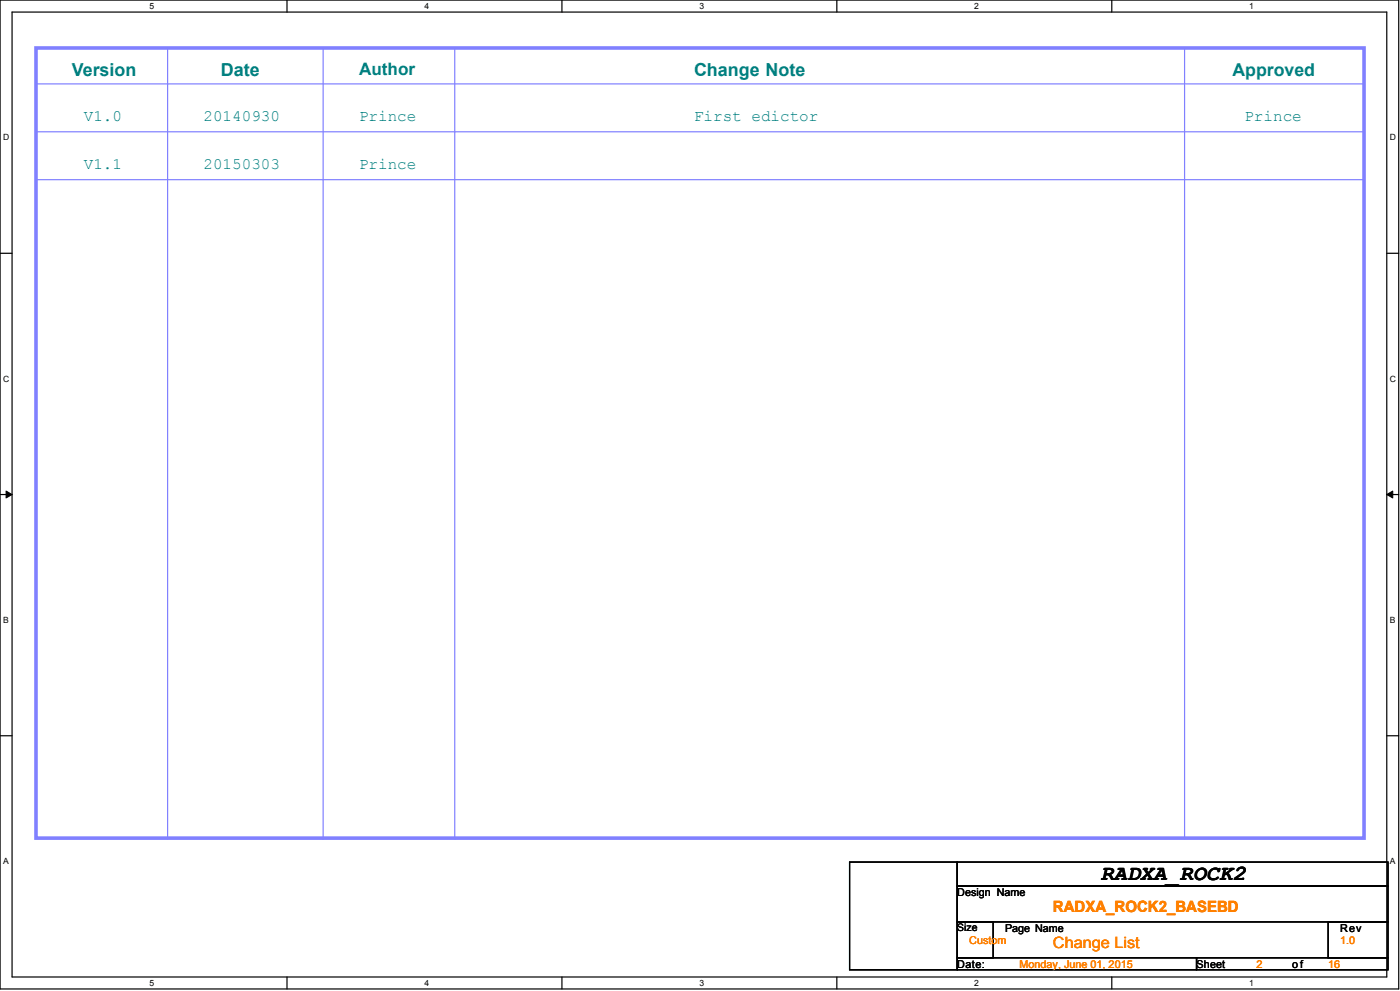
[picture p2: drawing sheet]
<svg xmlns="http://www.w3.org/2000/svg" width="1189mm" height="841mm" viewBox="0 0 1189 841" stroke-linecap="round" stroke-linejoin="round" font-family="sans-serif">
<path d="M0 0h1188v839h-1188zM10 10h1168v819h-1168z" fill="none" stroke="#000" stroke-width="1"/>
<g fill="#fff">
<path d="M127 1h4v8h-4z"/>
<path d="M127 830h4v8h-4z"/>
</g>
<path d="M244 0v10M244 829v10" fill="none" stroke="#000" stroke-width="1"/>
<g fill="#fff">
<path d="M360 1h4v8h-4z"/>
<path d="M360 830h4v8h-4z"/>
</g>
<path d="M477 0v10M477 829v10" fill="none" stroke="#000" stroke-width="1"/>
<g fill="#fff">
<path d="M594 1h4v8h-4z"/>
<path d="M594 830h4v8h-4z"/>
</g>
<path d="M711 0v10M711 829v10" fill="none" stroke="#000" stroke-width="1"/>
<g fill="#fff">
<path d="M827 1h4v8h-4z"/>
<path d="M827 830h4v8h-4z"/>
</g>
<path d="M944 0v10M944 829v10" fill="none" stroke="#000" stroke-width="1"/>
<g fill="#fff">
<path d="M1061 1h4v8h-4z"/>
<path d="M1061 830h4v8h-4z"/>
<path d="M3 113h5v8h-5z"/>
<path d="M1180 113h5v8h-5z"/>
<path d="M3 317h5v8h-5z"/>
<path d="M1180 317h5v8h-5z"/>
</g>
<path d="M0 215h10M1178 215h10" fill="none" stroke="#000" stroke-width="1"/>
<g fill="#fff">
<path d="M3 522h4v8h-4z"/>
<path d="M1180 522h5v8h-5z"/>
</g>
<path d="M0 420h10M1178 420h10" fill="none" stroke="#000" stroke-width="1"/>
<path d="M5 417l5 3-5 3zM1178 420l5-3v6z" fill="#000"/>
<path d="M5 417l5 3-5 3zM1178 420l5-3v6z" fill="none" stroke="#000" stroke-width=".85"/>
<g fill="#fff">
<path d="M3 727h4v8h-4z"/>
<path d="M1180 727h5v8h-5z"/>
</g>
<path d="M0 624h10M1178 624h10" fill="none" stroke="#000" stroke-width="1"/>
<path d="M31 41h1127v670h-1127z" fill="none" stroke="#8080ff" stroke-width="3"/>
<path d="M31 71h1127" fill="none" stroke="#8080ff" stroke-width="1"/>
<circle cx="1158" cy="71" r=".5" fill="#8080ff"/>
<path d="M1006 41v670" fill="none" stroke="#8080ff" stroke-width="1"/>
<circle cx="1006" cy="711" r=".5" fill="#8080ff"/>
<path d="M31 112h1127" fill="none" stroke="#8080ff" stroke-width="1"/>
<circle cx="1158" cy="112" r=".5" fill="#8080ff"/>
<path d="M386 41v670" fill="none" stroke="#8080ff" stroke-width="1"/>
<circle cx="386" cy="711" r=".5" fill="#8080ff"/>
<path d="M274 41v670" fill="none" stroke="#8080ff" stroke-width="1"/>
<circle cx="274" cy="711" r=".5" fill="#8080ff"/>
<path d="M142 41v670" fill="none" stroke="#8080ff" stroke-width="1"/>
<circle cx="142" cy="711" r=".5" fill="#8080ff"/>
<path d="M31 152h1127" fill="none" stroke="#8080ff" stroke-width="1"/>
<circle cx="1158" cy="152" r=".5" fill="#8080ff"/>
<path d="M721 732h92v91h-92zM813 732h366v20h-366zM813 752h366v30h-366zM813 782h30v31h-30zM1128 782h51v31h-51zM813 813h203v10h-203zM1016 813h163v10h-163z" fill="none" stroke="#000" stroke-width="1"/>
<text font-size="18.3" x="935" y="747">RADXA_ROCK2</text>
<g font-size="15.2" fill="#008080">
<text x="61" y="65">Version</text>
<text x="188" y="65">Date</text>
<text x="589" y="65">Change Note</text>
</g>
<text font-size="15" fill="#008080" x="1047" y="64">Approved</text>
<text font-size="14.6" fill="#008080" x="305" y="64">Author</text>
<g font-size="13.5" fill="#008080">
<text x="71" y="103">V1.0</text>
<text x="173" y="103">20140930</text>
<text x="305" y="103">Prince</text>
<text x="589" y="103">First edictor</text>
<text x="1057" y="103">Prince</text>
<text x="71" y="143">V1.1</text>
<text x="173" y="143">20150303</text>
<text x="305" y="143">Prince</text>
</g>
<g font-size="13.2" fill="#ff8000">
<text x="894" y="774">RADXA_ROCK2_BASEBD</text>
<text x="894" y="805">Change List</text>
</g>
<g font-size="9.1">
<text x="813" y="760">Design Name</text>
<text x="854" y="791">Page Name</text>
<text x="1138" y="791">Rev</text>
<text x="813" y="821">Date:</text>
<text x="1016" y="821">Sheet</text>
<text x="1097" y="821">of</text>
</g>
<g font-size="9.1" fill="#ff8000">
<text x="823" y="801">Custom</text>
<text x="1138" y="801">1.0</text>
<text x="866" y="821">Monday, June 01, 2015</text>
<text x="1067" y="821">2</text>
<text x="1128" y="821">16</text>
</g>
<text font-size="8.8" x="813" y="790">Size</text>
<g font-size="7.3">
<text x="127" y="8">5</text>
<text x="360" y="8">4</text>
<text x="594" y="8">3</text>
<text x="827" y="8">2</text>
<text x="1061" y="8">1</text>
<text x="3" y="119">D</text>
<text x="1180" y="119">D</text>
<text x="3" y="324">C</text>
<text x="1180" y="324">C</text>
<text x="3" y="529">B</text>
<text x="1180" y="529">B</text>
<text x="3" y="733">A</text>
<text x="1180" y="733">A</text>
<text x="127" y="837">5</text>
<text x="360" y="837">4</text>
<text x="594" y="837">3</text>
<text x="827" y="837">2</text>
<text x="1061" y="837">1</text>
</g>
</svg>
